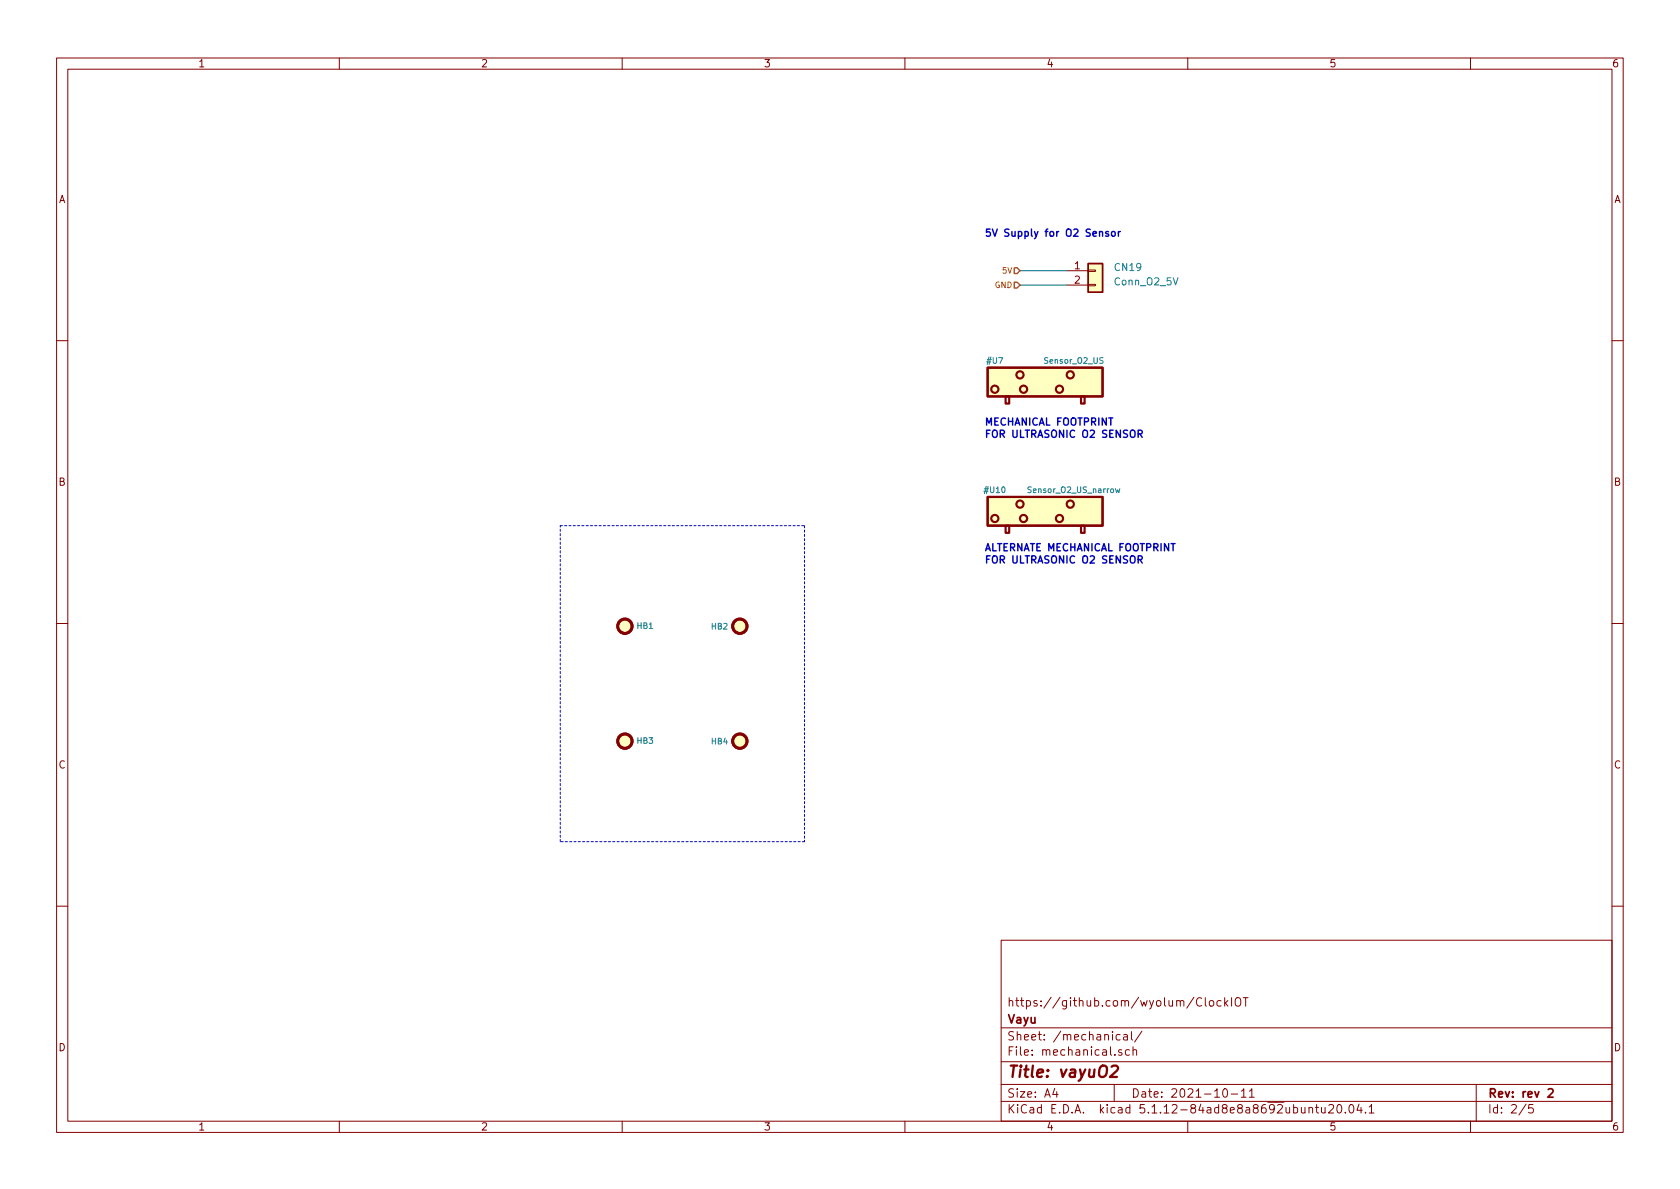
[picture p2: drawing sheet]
<svg xmlns="http://www.w3.org/2000/svg" width="297mm" height="210mm" viewBox="0 0 297 210" stroke-linecap="round" stroke-linejoin="round" font-family="sans-serif">
<g fill="none" stroke="#840000" stroke-width=".18">
<path d="M10 10.3h277v189.9h-277zM12 12.2h273v186.1h-273zM60 10.3v1.9M110 10.3v1.9M160 10.3v1.9M210 10.3v1.9M260 10.3v1.9M188.6 47.9h3.8M188.6 50.4h3.8M192.4 50.3h1.3v.2h-1.3zM192.4 47.7h1.3v.3h-1.3zM10 60.2h2"/>
<path d="M285 60.2h2M10 110.3h2M285 110.3h2M10 160.2h2M177 166.3h108v32h-108zM212.5 176.6a.7 .7 0 0 0-.9 .2 .7 .7 0 0 0 .1 .9 .55 .55 0 0 0 .8 .1M213.1 176.4v1.3l.2 .2M213.9 177.1l.2-.2 .4 .2v.7l-.2 .1-.4-.1zM215.9 177l-.4-.1-.3 .3v.6l.3 .1 .4-.1M216.5 176.4v1.5M216.7 177.4l.4 .5M217.1 176.9l-.6 .6"/>
<path d="M217.8 176.4v1.5M218.6 176.5a.5 .5 0 0 1 .5 0 .5 .5 0 0 1 .3 .4v.5a.5 .5 0 0 1-.5 .5 .5 .5 0 0 1-.5-.5v-.5zM219.8 176.4h.9M220.2 176.4v1.5M285 160.2h2M60 198.3v1.9M110 198.3v1.9M160 198.3v1.9M177 194.8h108M177 191.8h108M177 187.8h108M177 181.8h108"/>
<path d="M186.5 192.5l-.4 1h1M186.8 193v1M197 191.8v3M198 183l-.4-.1-.3 .3 .1 .6 .2 .1 .4-.1M198.3 185.7l-.3-.1-.2 .2v.2l.5 .2v.3h-.5M198.7 183h.6v.9M199.3 183.3l-.5 .1-.2 .2 .1 .2 .1 .1 .5-.1M199.7 185.7l-.4-.1-.3 .3 .1 .6h.6M200.1 182.4v1.3l.2 .2M200.3 185.7l.3-.1 .3 .1 .1 .9M200.3 185.1v1.5M201.9 182.3l-1.3 2"/>
<path d="M210 198.3v1.9M216.3 192.7l.4-.2a.94 .94 0 0 1 0 1.5 .79 .79 0 0 1-.4-1.3zM217.7 193.5h1.1M219.5 193l.4-.5v1.5M219.5 194h.8M220.9 193l.4-.5v1.5M220.9 194h.9M231.4 196l.2-.2 .4 .1 .1 .9M231.4 195.8v1M232.6 195.8h.5M232.8 195.3v1.3l.3 .2M233.7 195.8v.8a.37 .37 0 0 0 .6 .1"/>
<path d="M234.3 195.8v1M234.9 195.5l.3-.2h.3l.2 .2 .1 .3-.1 .2-.8 .8h.9M236.5 195.5l.2-.2a.8 .8 0 0 1 .6 .8 .8 .8 0 0 1-.6 .7l-.2-.1-.1-.4zM237.9 196.7v.1M238.7 195.5l.2-.2a.8 .8 0 0 1 .5 .8 .8 .8 0 0 1-.5 .7l-.2-.1-.2-.4zM240.3 195.2l-.4 1.1h1M240.6 195.8v1M241.4 196.7v.1M242.1 195.8l.4-.5v1.5M242.1 196.8h.8M260 198.3v1.9M261 191.8v6.5"/>
<path d="M269.8 195.2l-1.2 2M271 195.3h-.7v.7l.2-.1 .5 .1 .1 .2-.1 .5-.2 .1-.5-.1"/>
</g>
<path d="M273.7 192.7l.3-.2h.3l.3 .5-.9 1h.9" fill="none" stroke="#840000" stroke-width=".3"/>
<path d="M196.5 188.6l.4-.2h.4a.46 .46 0 0 1 .4 .6l-.2 .3-1.3 1.1h1.3" fill="none" stroke="#840000" stroke-width=".41"/>
<g fill="#ffffc2" stroke="#ffffc2" stroke-width=".18">
<path d="M174.6 65h20.3v5.1h-20.3z"/>
<path d="M192.4 46.6h2.5v5.1h-2.5z"/>
<path d="M174.6 87.9h20.3v5.1h-20.3z"/>
<circle cx="130.8" cy="110.7" r="1.27"/>
<circle cx="110.5" cy="131.1" r="1.27"/>
<circle cx="130.8" cy="131.1" r="1.27"/>
<circle cx="110.5" cy="110.7" r="1.27"/>
</g>
<g fill="none" stroke="#840000" stroke-width=".51">
<circle cx="110.5" cy="110.7" r="1.27"/>
<circle cx="130.8" cy="110.7" r="1.27"/>
<circle cx="110.5" cy="131.1" r="1.27"/>
<circle cx="130.8" cy="131.1" r="1.27"/>
</g>
<g fill="none" stroke="#840000" stroke-width=".38">
<path d="M174.6 65h20.3v5.1h-20.3zM177.8 70.1h.6v1.3h-.6zM191.1 70.1h.7v1.3h-.7zM174.6 87.9h20.3v5.1h-20.3zM177.8 93h.6v1.2h-.6zM191.1 93h.7v1.2h-.7z"/>
<circle cx="175.9" cy="68.8" r=".63"/>
<circle cx="180.3" cy="66.3" r=".63"/>
<circle cx="181" cy="68.8" r=".63"/>
<circle cx="187.3" cy="68.8" r=".63"/>
<circle cx="189.2" cy="66.3" r=".63"/>
<circle cx="175.9" cy="91.7" r=".63"/>
<circle cx="180.3" cy="89.1" r=".63"/>
<circle cx="181" cy="91.7" r=".63"/>
<circle cx="187.3" cy="91.7" r=".63"/>
<circle cx="189.2" cy="89.1" r=".63"/>
</g>
<path d="M192.4 46.6h2.5v5.1h-2.5z" fill="none" stroke="#840000" stroke-width=".25"/>
<path d="M197.2 86.4l.2 .7 .2-.5 .2 .5 .2-.7" fill="none" stroke="#008484" stroke-width=".18"/>
<path d="M99.1 93h43.1M142.2 93v55.8M99.1 148.8v-55.8M142.2 148.8h-43.1" fill="none" stroke="#0000c2" stroke-width=".18" stroke-dasharray=".4 .4"/>
<path d="M180.3 47.9h8.3M180.3 50.4h8.3" fill="none" stroke="#008400" stroke-width=".18"/>
<path d="M179.3 47.4h.5l.5 .5-.5 .5h-.5zM179.3 49.9h.5l.5 .5-.5 .5h-.5z" fill="none" stroke="#848400" stroke-width=".25"/>
<path d="M196 41l-.3-.1-.2 .2 .1 .2 .4 .1v.3h-.5M196.6 41.1l.1-.2 .4 .2 .1 .4-.1 .2-.4 .1-.1-.1zM197.7 40.9v.9M198.1 40.9l-.3 .1-.1 .2M201.2 76.7l.7-.1v-.4l-.2-.1h-.5v1.2M201.5 76.7l.5 .6M201.2 99l.7-.1v-.5l-.2-.1h-.5v1.3M201.5 99l.5 .6" fill="none" stroke="#0000c2" stroke-width=".25"/>
<text font-size="2.8" fill="#840000" x="178" y="190.5">Title: vayuO2</text>
<g font-size="2.1" fill="#840000">
<text x="178" y="178">https://github.com/wyolum/ClockIOT</text>
<text x="178" y="184">Sheet: /mechanical/</text>
<text x="178" y="181">Vayu</text>
<text x="178" y="186.7">File: mechanical.sch</text>
<text x="178" y="196.9">KiCad E.D.A. kicad 5.1.12-84ad8e8a8692ubuntu20.04.1</text>
<text x="178" y="194.1">Size: A4</text>
<text x="200" y="194.1">Date: 2021-10-11</text>
<text x="263" y="194.1">Rev: rev 2</text>
<text x="263" y="196.9">Id: 2/5</text>
</g>
<g font-size="1.8" fill="#840000">
<text x="35" y="11.9">1</text>
<text x="85" y="11.9">2</text>
<text x="135" y="11.9">3</text>
<text x="185" y="11.9">4</text>
<text x="235" y="11.9">5</text>
<text x="285" y="11.9">6</text>
<text x="10.4" y="35.9">A</text>
<text x="285.4" y="35.9">A</text>
<text x="190" y="47.6">1</text>
<text x="190" y="50.2">2</text>
<text x="10.4" y="85.9">B</text>
<text x="285.4" y="85.9">B</text>
<text x="10.4" y="135.9">C</text>
<text x="285.4" y="135.9">C</text>
<text x="10.4" y="185.9">D</text>
<text x="285.4" y="185.9">D</text>
<text x="35" y="199.9">1</text>
<text x="85" y="199.9">2</text>
<text x="135" y="199.9">3</text>
<text x="185" y="199.9">4</text>
<text x="235" y="199.9">5</text>
<text x="285" y="199.9">6</text>
</g>
<g font-size="1.8" fill="#0000c2">
<text x="174" y="41.9">5V Supply for O2 Sensor</text>
<text x="174" y="75.3">MECHANICAL FOOTPRINT</text>
<text x="174" y="77.4">FOR ULTRASONIC O2 SENSOR</text>
<text x="174" y="97.5">ALTERNATE MECHANICAL FOOTPRINT</text>
<text x="174" y="99.6">FOR ULTRASONIC O2 SENSOR</text>
</g>
<g font-size="1.8" fill="#008484">
<text x="197.2" y="47.9">CN19</text>
<text x="197.2" y="50.5">Conn_O2_5V</text>
</g>
<g font-size="1.4" fill="#848400">
<text x="175.9" y="50.9">GND</text>
<text x="177.3" y="48.4">5V</text>
</g>
<g font-size="1.4" fill="#008484">
<text x="174.6" y="64.3">#U7</text>
<text x="184.8" y="64.3">Sensor_O2_US</text>
<text x="174.2" y="87.2">#U10</text>
<text x="182" y="87.2">Sensor_O2_US_narrow</text>
<text x="112.7" y="111.2">HB1</text>
<text x="125.8" y="111.3">HB2</text>
<text x="112.7" y="131.5">HB3</text>
<text x="125.8" y="131.6">HB4</text>
</g>
</svg>
